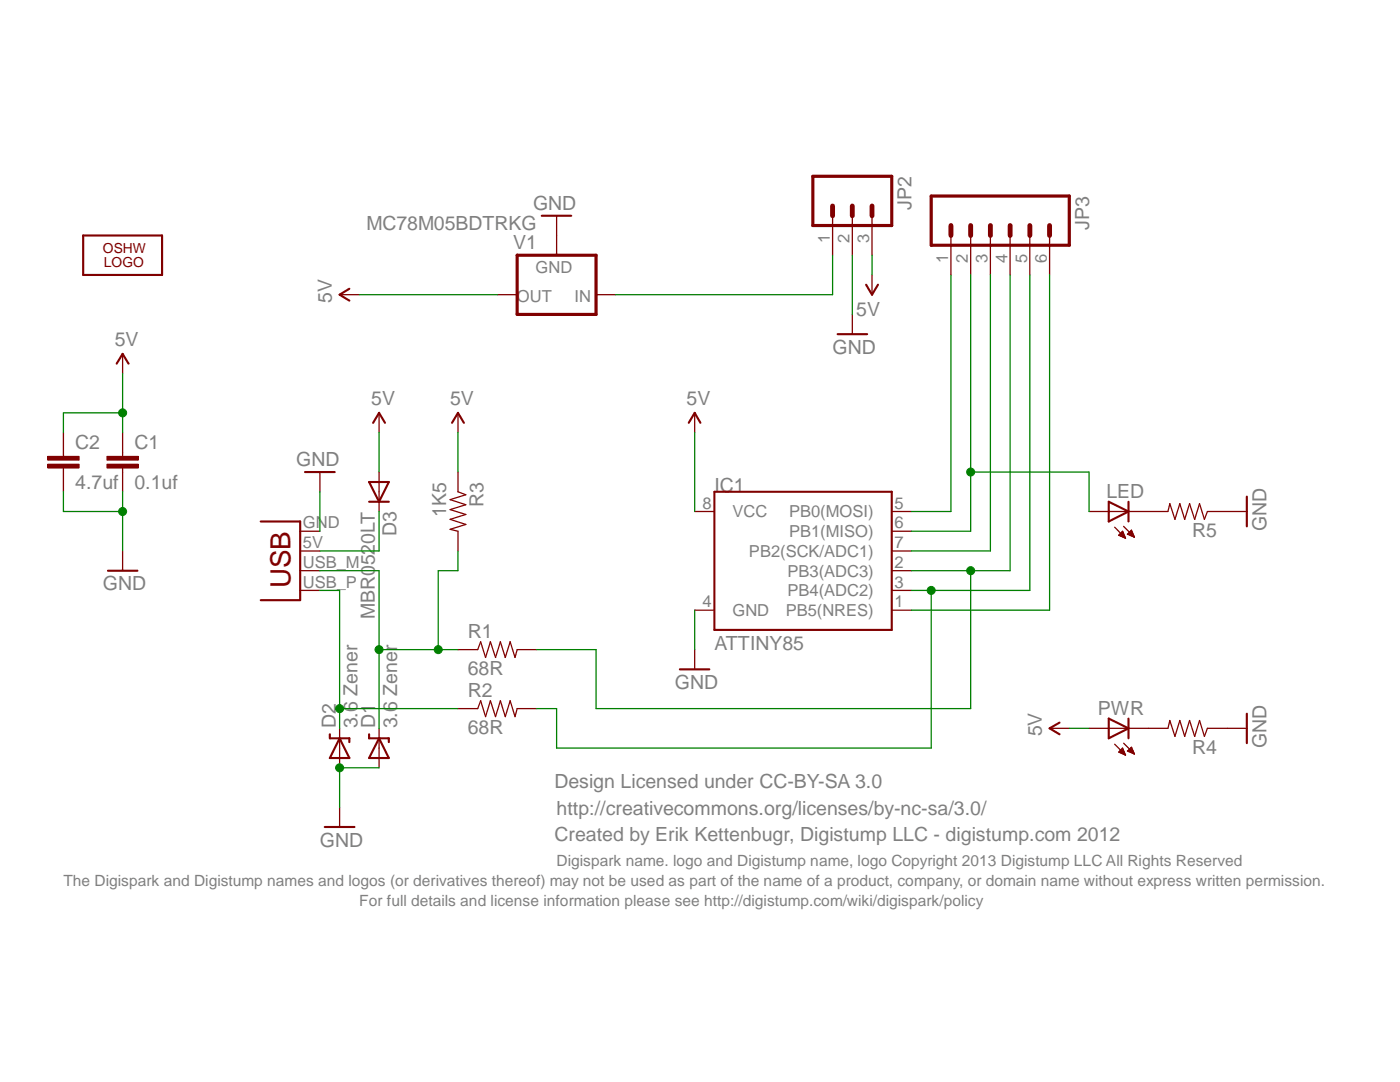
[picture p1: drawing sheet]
<svg xmlns="http://www.w3.org/2000/svg" width="279mm" height="216mm" viewBox="0 0 279 216" stroke-linecap="round" stroke-linejoin="round" font-family="sans-serif">
<path d="M142.6 98.1h35.4v27.6h-35.4zM52 104.1h7.9v15.7h-7.9M65.8 146.5v.8h3.9v.8M67.8 147.3l1.9 4h-3.9zM73.7 146.5v.8h3.9v.8M75.6 147.3l2 4h-3.9z" fill="none" stroke="#800000" stroke-width=".42"/>
<g fill="none" stroke="#800000" stroke-width=".25">
<path d="M24.5 90.3v.8M24.5 93.4v.8M59.9 117.8h3.9M59.9 113.9h3.9M59.9 109.9h3.9M59.9 106h3.9M138.6 102.1h4M178 117.8h3.9M178 113.9h3.9M178 109.9h3.9M178 106h3.9M178 102.1h3.9"/>
<path d="M138.6 121.8h4M178 121.8h3.9M67.8 145.3v7.9M75.6 145.3v7.9"/>
</g>
<path d="M21.3 92.6h6.3v.8h-6.3z" fill-rule="evenodd" fill="#800000"/>
<path d="M21.3 92.6h6.3v.8h-6.3z" fill="none" stroke="#800000" stroke-width=".2"/>
<path d="M21.3 91.1h6.3v.7h-6.3z" fill-rule="evenodd" fill="#800000"/>
<path d="M21.3 91.1h6.3v.7h-6.3z" fill="none" stroke="#800000" stroke-width=".2"/>
<g fill="none" stroke="#800000" stroke-width=".25">
<path d="M67.8 58.8h3.9M99.3 58.8h3.9M111.1 43.1v7.8M119 58.8h3.9M174 54.9v3.9M24.5 70.6v3.9M170.1 62.7v4M12.7 90.3v.8M12.7 93.4v.8M24.5 86.3v4M24.5 94.2v3.9M63.8 94.2v3.9"/>
<path d="M75.6 82.4v3.9M75.6 94.2v7.9M91.4 94.2v3.9l1.6 .6-3.2 1 3.2 1-3.2 1 3.2 1-3.2 .9 3.2 1-3.2 1 1.6 .4v3.9M91.4 82.4v3.9M138.6 82.4v3.9M24.5 109.9v4M217.3 102.1h15.8l.4-1.6 1 3.1 1-3.1 .9 3.1 1-3.1 1 3.1 1-3.1 1 3.1 .6-1.5h7.8M222.5 105.2l2.1 2.2M223.3 106.8l1.3 .6M223.3 106.8l.7-.8 .6 1.4M223.3 106.8h1.1M223.4 106.6h.9"/>
<path d="M223.6 106.4h.6M223.6 107h.9M223.8 106.3h.4M223.9 106.1h.2M224 107.1h.5M224.2 105l2.2 2.2M224.5 107.3h.1M225 106.6l.8-.8 .6 1.4zM225.1 106.6h1M225.2 106.4h.9M225.3 106.3h.7M225.5 106.8h.7"/>
<path d="M225.5 106.1h.4M225.7 105.9h.1M225.9 107h.4M226.3 107.1h.1M91.4 129.6h3.9l.6-1.5 1 3.1 1-3.1 1 3.1 1-3.1 .9 3.1 1-3.1 1 3.1 .4-1.6h3.9M138.6 129.6v4M91.4 141.4h3.9l.6-1.6 1 3.2 1-3.2 1 3.2 1-3.2 .9 3.2 1-3.2 1 3.2 .4-1.6h3.9M209.5 145.3h3.9M217.3 145.3h15.8l.4-1.5 1 3.1 1-3.1 .9 3.1 1-3.1 1 3.1 1-3.1 1 3.1 .6-1.6h7.8M222.5 148.5l2.1 2.2M223.4 150.1h1M223.4 149.9h.9"/>
<path d="M223.6 149.8h.6M223.7 150.3h.8M223.7 149.6h.5M223.9 149.4h.2M224 149.3l.6 1.4-1.3-.6zM224.2 150.5h.3M224.2 148.3l2.2 2.2M224.5 150.6h.1M225 149.9l.8-.8 .6 1.4zM225.1 149.8h1M225.2 149.9h1M225.3 149.6h.7"/>
<path d="M225.5 149.4h.4M225.6 150.1h.6M225.6 149.2h.3M226 150.3h.3M226.4 150.5h.1M67.8 161.1v3.9"/>
</g>
<g fill="none" stroke="#800000" stroke-width=".42">
<path d="M69.7 57.6l-1.9 1.2 1.9 1.2M108.1 43.1h5.9M172.8 56.8l1.2 2 1.2-2M23.3 72.6l1.2-2 1.2 2M167.2 66.7h5.9M60.9 94.2h5.9M73.7 96.2h3.9l-2 3.9zM74.5 84.4l1.1-2 1.2 2M90.2 84.4l1.2-2 1.2 2M137.5 84.4l1.1-2 1.2 2M248.8 99.1v5.9M21.5 113.9h5.9"/>
<path d="M73.7 100.1h3.9M221.3 100.1l3.9 2-3.9 2zM225.2 100.1v4M135.7 133.6h5.9M211.5 144.2l-2 1.1 2 1.2M221.3 143.4l3.9 1.9-3.9 2zM225.2 143.4v3.9M248.8 142.4v5.9M64.8 165h5.9"/>
</g>
<path d="M103.2 50.9h15.8v11.8h-15.8z" fill="none" stroke="#800000" stroke-width=".63"/>
<path d="M9.5 92.6h6.3v.8h-6.3z" fill-rule="evenodd" fill="#800000"/>
<path d="M9.5 92.6h6.3v.8h-6.3z" fill="none" stroke="#800000" stroke-width=".2"/>
<path d="M9.5 91.1h6.3v.7h-6.3z" fill-rule="evenodd" fill="#800000"/>
<path d="M9.5 91.1h6.3v.7h-6.3z" fill="none" stroke="#800000" stroke-width=".2"/>
<path d="M166.2 43.1v7.8M170.1 43.1v7.8M174 43.1v7.8M189.8 47v7.9M193.7 47v7.9M197.7 47v7.9M201.6 47v7.9M205.5 47v7.9M209.5 47v7.9M12.7 86.3v4M12.7 94.2v3.9" fill="none" stroke="#800000" stroke-width=".25"/>
<path d="M162.2 35.2h15.8v9.8h-15.8zM185.8 39.1h27.6v9.8h-27.6z" fill="none" stroke="#800000" stroke-width=".63"/>
<path d="M166.2 41.1v2M170.1 41.1v2M174 41.1v2M189.8 45v2M193.7 45v2M197.7 45v2M201.6 45v2M205.5 45v2M209.5 45v2" fill="none" stroke="#800000" stroke-width=".97"/>
<path d="M16.6 47h15.7v7.9h-15.7z" fill="none" stroke="#800000" stroke-width=".42"/>
<path d="M63.8 113.9h11.8v31.4M75.6 129.6h15.8" fill="none" stroke="#008000" stroke-width=".25"/>
<circle cx="75.7" cy="129.6" r=".8" fill="#008000"/>
<circle cx="75.7" cy="129.6" r=".8" fill="none" stroke="#008000" stroke-width=".2"/>
<circle cx="87.5" cy="129.6" r=".8" fill="#008000"/>
<circle cx="87.5" cy="129.6" r=".8" fill="none" stroke="#008000" stroke-width=".2"/>
<path d="M63.8 117.8h4v27.5M91.4 109.9v4h-3.9v15.7M67.8 141.4h23.6" fill="none" stroke="#008000" stroke-width=".25"/>
<circle cx="67.8" cy="141.4" r=".8" fill="#008000"/>
<circle cx="67.8" cy="141.4" r=".8" fill="none" stroke="#008000" stroke-width=".2"/>
<path d="M138.6 121.8v7.8M67.8 153.2h7.8" fill="none" stroke="#008000" stroke-width=".25"/>
<circle cx="67.8" cy="153.2" r=".8" fill="#008000"/>
<circle cx="67.8" cy="153.2" r=".8" fill="none" stroke="#008000" stroke-width=".2"/>
<path d="M170.1 50.9v11.8M12.7 98.1v4h11.8M24.5 98.1v11.8M63.8 98.1v7.9M67.8 153.2v7.9" fill="none" stroke="#008000" stroke-width=".25"/>
<circle cx="24.5" cy="102.1" r=".8" fill="#008000"/>
<circle cx="24.5" cy="102.1" r=".8" fill="none" stroke="#008000" stroke-width=".2"/>
<path d="M71.7 58.8h27.6M24.5 74.5v11.8M24.5 82.4h-11.8v3.9M91.4 86.3v7.9M138.6 86.3v15.8M213.4 145.3h3.9" fill="none" stroke="#008000" stroke-width=".25"/>
<circle cx="24.5" cy="82.4" r=".8" fill="#008000"/>
<circle cx="24.5" cy="82.4" r=".8" fill="none" stroke="#008000" stroke-width=".2"/>
<path d="M174 50.9v4M201.6 54.9v59h-19.7M75.6 86.3v7.9M193.7 113.9v27.5h-74.7v-11.8h-11.9" fill="none" stroke="#008000" stroke-width=".25"/>
<circle cx="193.7" cy="113.9" r=".8" fill="#008000"/>
<circle cx="193.7" cy="113.9" r=".8" fill="none" stroke="#008000" stroke-width=".2"/>
<path d="M189.8 54.9v47.2h-7.9M197.7 54.9v55h-15.8M205.5 54.9v62.9h-23.6M185.8 117.8v31.5h-74.7v-7.9h-4" fill="none" stroke="#008000" stroke-width=".25"/>
<circle cx="185.8" cy="117.8" r=".8" fill="#008000"/>
<circle cx="185.8" cy="117.8" r=".8" fill="none" stroke="#008000" stroke-width=".2"/>
<path d="M166.2 50.9v7.9h-43.3M193.7 54.9v51.1h-11.8M209.5 54.9v66.9h-27.6M193.7 94.2h23.6v7.9M75.6 102.1v7.8h-11.8" fill="none" stroke="#008000" stroke-width=".25"/>
<circle cx="193.7" cy="94.2" r=".8" fill="#008000"/>
<circle cx="193.7" cy="94.2" r=".8" fill="none" stroke="#008000" stroke-width=".2"/>
<text font-size="5.5" fill="#800000" x="58" y="117.4" transform="rotate(-90 58 117.4)">USB</text>
<g font-size="3.9" fill="#808080">
<text x="106.4" y="41.9">GND</text>
<text x="181.9" y="41.9" transform="rotate(-90 181.9 41.9)">JP2</text>
<text x="73.2" y="45.8">MC78M05BDTRKG</text>
<text x="217.3" y="45.8" transform="rotate(-90 217.3 45.8)">JP3</text>
<text x="102.4" y="49.7">V1</text>
<text x="66.2" y="60.4" transform="rotate(-90 66.2 60.4)">5V</text>
<text x="170.9" y="63.1">5V</text>
<text x="22.9" y="69">5V</text>
<text x="166.2" y="70.6">GND</text>
<text x="74.1" y="80.8">5V</text>
<text x="89.8" y="80.8">5V</text>
<text x="137" y="80.8">5V</text>
<text x="15" y="89.7">C2</text>
<text x="26.8" y="89.7">C1</text>
<text x="59.1" y="93">GND</text>
<text x="15" y="97.5">4.7uf</text>
<text x="26.8" y="97.5">0.1uf</text>
<text x="96.5" y="101.1" transform="rotate(-90 96.5 101.1)">R3</text>
<text x="142.6" y="98.1">IC1</text>
<text x="220.8" y="99.3">LED</text>
<text x="79.2" y="107" transform="rotate(-90 79.2 107)">D3</text>
<text x="89" y="103.1" transform="rotate(-90 89 103.1)">1K5</text>
<text x="238" y="107.1">R5</text>
<text x="252.8" y="106" transform="rotate(-90 252.8 106)">GND</text>
<text x="20.5" y="117.8">GND</text>
<text x="74.8" y="123.5" transform="rotate(-90 74.8 123.5)">MBR0520LT</text>
<text x="93.3" y="127.3">R1</text>
<text x="142.6" y="129.6">ATTINY85</text>
<text x="93.3" y="134.7">68R</text>
<text x="134.7" y="137.5">GND</text>
<text x="93.3" y="139.1">R2</text>
<text x="219.1" y="142.6">PWR</text>
<text x="67" y="145.3" transform="rotate(-90 67 145.3)">D2</text>
<text x="71.4" y="145.3" transform="rotate(-90 71.4 145.3)">3.6 Zener</text>
<text x="74.9" y="145.3" transform="rotate(-90 74.9 145.3)">D1</text>
<text x="79.2" y="145.3" transform="rotate(-90 79.2 145.3)">3.6 Zener</text>
<text x="93.3" y="146.5">68R</text>
<text x="207.9" y="146.9" transform="rotate(-90 207.9 146.9)">5V</text>
<text x="252.8" y="149.3" transform="rotate(-90 252.8 149.3)">GND</text>
<text x="238" y="150.4">R4</text>
<text x="110.7" y="157.1">Design Licensed under CC-BY-SA 3.0</text>
<text x="110.7" y="167.8">Created by Erik Kettenbugr, Digistump LLC - digistump.com 2012</text>
<text x="111.1" y="162.6">http://creativecommons.org/licenses/by-nc-sa/3.0/</text>
<text x="63.8" y="169">GND</text>
</g>
<g font-size="3.3" fill="#808080">
<text x="165.6" y="48.5" transform="rotate(-90 165.6 48.5)">1</text>
<text x="169.5" y="48.5" transform="rotate(-90 169.5 48.5)">2</text>
<text x="173.5" y="48.5" transform="rotate(-90 173.5 48.5)">3</text>
<text x="189.2" y="52.5" transform="rotate(-90 189.2 52.5)">1</text>
<text x="193.2" y="52.5" transform="rotate(-90 193.2 52.5)">2</text>
<text x="197.1" y="52.5" transform="rotate(-90 197.1 52.5)">3</text>
<text x="201" y="52.5" transform="rotate(-90 201 52.5)">4</text>
<text x="205" y="52.5" transform="rotate(-90 205 52.5)">5</text>
<text x="208.9" y="52.5" transform="rotate(-90 208.9 52.5)">6</text>
<text x="106.9" y="54.5">GND</text>
<text x="103.2" y="60.2">OUT</text>
<text x="114.6" y="60.2">IN</text>
<text x="140.2" y="101.5">8</text>
<text x="178.5" y="101.5">5</text>
<text x="60.5" y="105.5">GND</text>
<text x="146.2" y="103.3">VCC</text>
<text x="157.5" y="107.2">PB1(MISO)</text>
<text x="157.5" y="103.3">PB0(MOSI)</text>
<text x="178.5" y="105.5">6</text>
<text x="60.5" y="113.3">USB_M</text>
<text x="60.5" y="109.4">5V</text>
<text x="149.5" y="111.1">PB2(SCK/ADC1)</text>
<text x="178.5" y="109.4">7</text>
<text x="178.5" y="113.3">2</text>
<text x="60.5" y="117.3">USB_P</text>
<text x="157.2" y="115.1">PB3(ADC3)</text>
<text x="157.2" y="119">PB4(ADC2)</text>
<text x="178.5" y="117.3">3</text>
<text x="140.2" y="121.2">4</text>
<text x="146.2" y="122.9">GND</text>
<text x="156.8" y="122.9">PB5(NRES)</text>
<text x="178.5" y="121.2">1</text>
</g>
<g font-size="3.1" fill="#808080">
<text x="111.1" y="172.9">Digispark name. logo and Digistump name, logo Copyright 2013 Digistump LLC All Rights Reserved</text>
<text x="12.7" y="176.8">The Digispark and Digistump names and logos (or derivatives thereof) may not be used as part of the name of a product, company, or domain name without express written permission.</text>
<text x="71.7" y="180.8">For full details and license information please see http://digistump.com/wiki/digispark/policy</text>
</g>
<g font-size="2.8" fill="#800000">
<text x="20.5" y="50.5">OSHW</text>
<text x="20.7" y="53.3">LOGO</text>
</g>
</svg>
